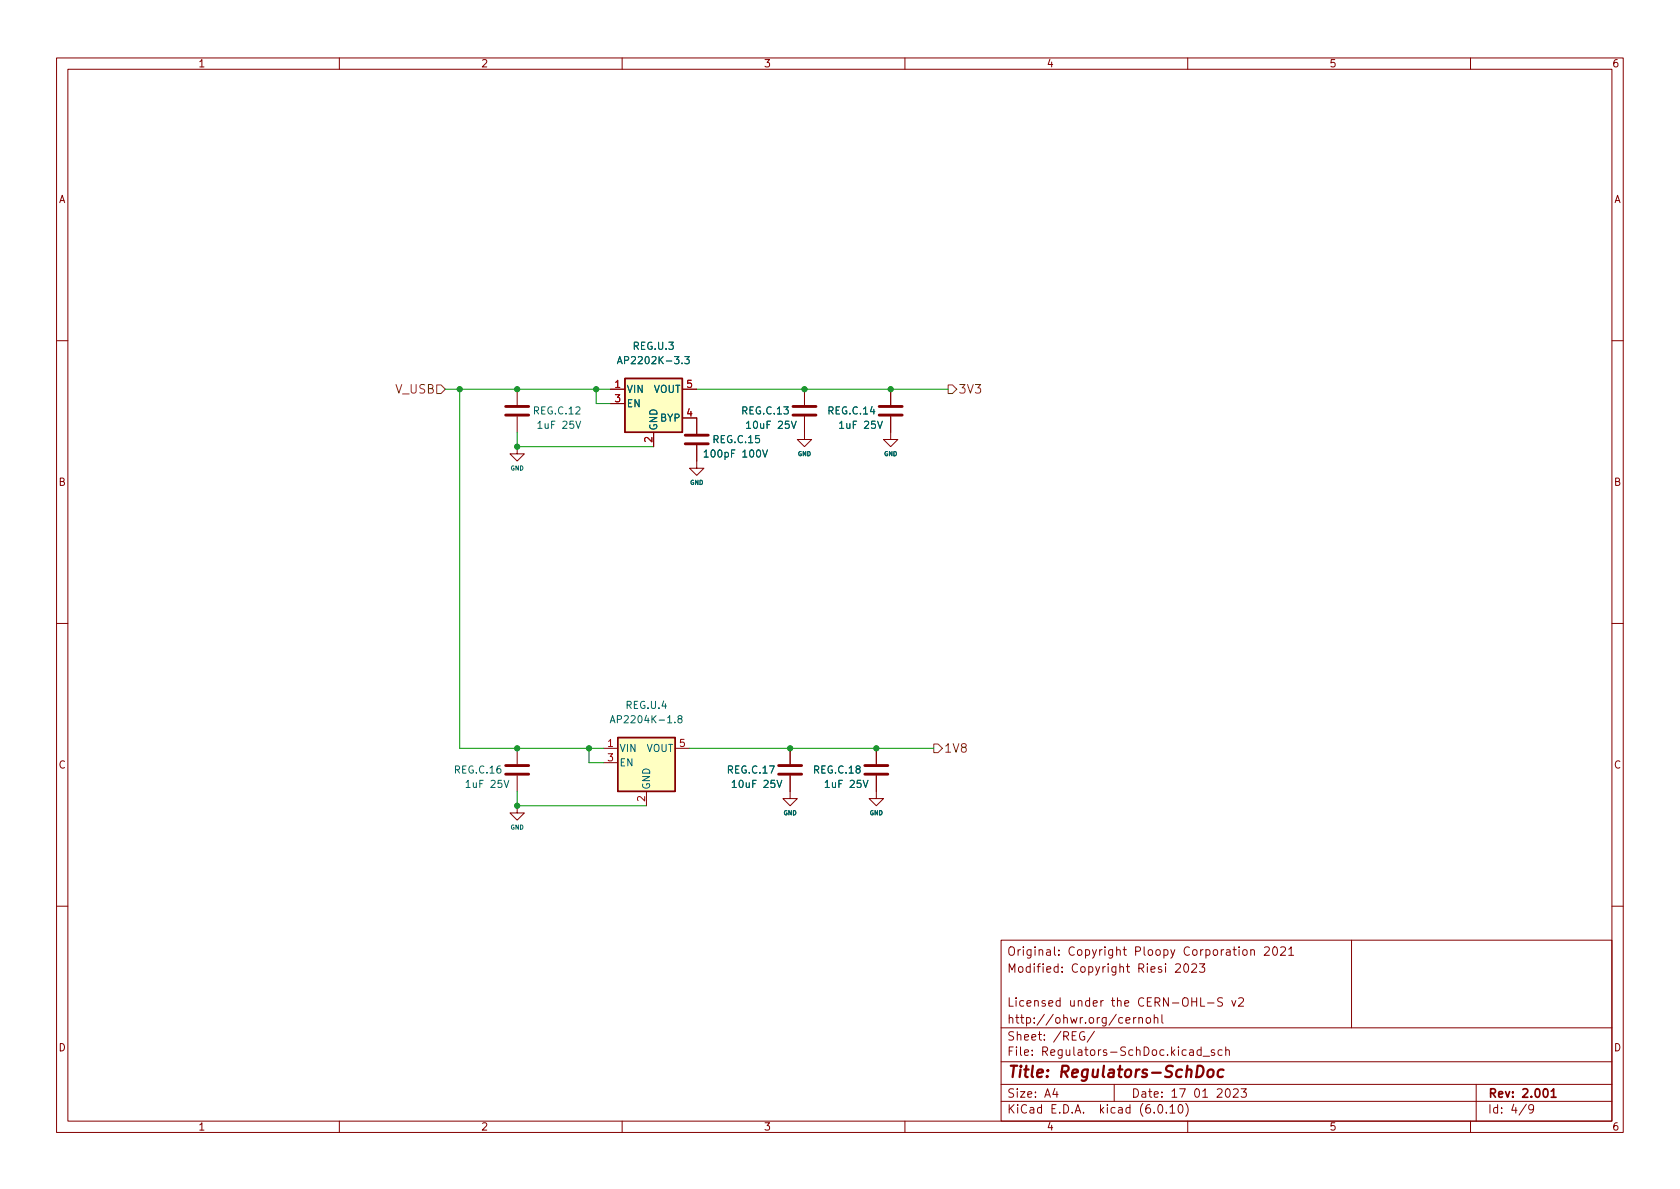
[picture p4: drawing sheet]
<svg xmlns="http://www.w3.org/2000/svg" width="297mm" height="210mm" viewBox="0 0 297 210" stroke-linecap="round" stroke-linejoin="round" font-family="sans-serif">
<g fill="none" stroke="#840000" stroke-width=".18">
<path d="M10 10.2h277v190.1h-277zM12 12.2h273v186.1h-273zM60 10.2v2M110 10.2v2M160 10.2v2M210 10.2v2M260 10.2v2M10 60.2h2M91.4 79v1.3h1.3l-1.3 1.2-1.2-1.2h1.2M91.4 68.8v2.8M91.4 73.7v2.7M107.9 68.8h2.6"/>
<path d="M107.9 71.4h2.6M115.6 76.4v2.6M120.6 68.8h2.6M120.6 73.9h2.6v2.8M123.2 78.7v4.1h1.3l-1.3 1.3-1.3-1.3h1.3M142.2 73.7v4h1.3l-1.3 1.3-1.2-1.3h1.2M142.2 68.8v2.8M157.5 73.7v4h1.2l-1.2 1.3-1.3-1.3h1.3M157.5 68.8v2.8M285 60.2h2M10 110.2h2M285 110.2h2"/>
<path d="M91.4 132.3v2.8M91.4 137.2v2.7M106.7 132.3h2.5M106.7 134.9h2.5M114.3 139.9v2.6M119.4 132.3h2.5M139.7 137.2v4h1.3l-1.3 1.3-1.3-1.3h1.3M139.7 132.3v2.8M154.9 137.2v4h1.3l-1.3 1.3-1.2-1.3h1.2M154.9 132.3v2.8M91.4 142.5v1.3h1.3l-1.3 1.2-1.2-1.2h1.2M10 160.2h2"/>
<path d="M177 166.3h108v32h-108zM200.4 179.9v1M200.9 179.9l-.3 .1-.2 .2M201.4 179.9v1M204.1 179.4v1.5M205.4 179.4v1.3l.2 .2M207.9 170.6l.5-.2 .2 .2 .1 .3-.9 1h.9M209.4 170.6l.2-.2a.81 .81 0 0 1 .6 .7 .81 .81 0 0 1-.3 .8h-.1a.81 .81 0 0 1-.4-1.3zM210.7 170.6l.6-.2 .2 .2 .1 .3-1 1h1M212.1 170.4h.9l-.5 .6 .4 .1v.7l-.2 .1h-.4l-.2-.1M212.3 176.4v1.5h.7M213.5 177.4h1.1"/>
<path d="M216.1 176.5l-.5-.1-.3 .3 .1 .4 .7 .3v.4l-.2 .1h-.6M217.8 176.9l.3 1 .4-1M219 176.6l.6-.2 .2 .2 .1 .3-1 1h1M219.8 168.1l.2-.2 .4 .2 .1 .5-.1 .3h-.4l-.2-.1zM221.1 168.1l.3-.2 .3 .1 .1 .9M221.1 167.9v1M223.6 167.6l.5-.2 .3 .2v.3l-.9 1h.9M225.2 167.5l.2-.1a.81 .81 0 0 1 .5 .7 .81 .81 0 0 1-.3 .8h-.1a.81 .81 0 0 1-.6-.6 .81 .81 0 0 1 .3-.8zM226.4 167.6l.6-.2 .2 .2 .1 .3-.9 1h.9M227.9 167.9l.4-.5v1.5M227.9 168.9h.8M239 166.3v15.5"/>
<path d="M285 160.2h2M60 198.3v2M110 198.3v2M160 198.3v2M177 194.8h108M177 191.8h108M177 187.8h108M177 181.8h108M186.5 192.5l-.4 1h1M186.9 193v1M191.7 182.5a.74 .74 0 0 0-.9 .5 .74 .74 0 0 0 .6 .9l.4-.1v-.5h-.3M193.5 182.4l-1.3 1.9"/>
<path d="M197 191.8v3M199.1 180.4l.7-.1-.1-.3-.4-.1-.2 .2v.8h.6M201.4 180.1l.2-.2 .3 .1 .1 .9M202.7 180.1l.2-.2 .5 .2v.5l-.1 .3h-.4l-.2-.1zM204.1 180.1l.2-.2 .3 .1 .1 .9M204.9 195.4l.2-.1a.81 .81 0 0 1 .6 .7 .81 .81 0 0 1-.3 .8h-.2a.81 .81 0 0 1-.6-.6 .81 .81 0 0 1 .3-.8zM206.2 196.7v.1M206.9 195.8l.4-.5v1.5M206.9 196.8h.8M208.5 195.4l.1-.1a.81 .81 0 0 1 .6 .7 .81 .81 0 0 1-.3 .8h-.1a.81 .81 0 0 1-.6-.6 .81 .81 0 0 1 .3-.8zM209.6 195.1a1.72 1.72 0 0 1 0 2.3M210 198.3v2"/>
<path d="M212.4 185.7l-.5-.1-.3 .3v.4l.2 .3h.6M212.4 185.1v1.5M212.7 186.8h1.2M214.7 185.7l-.3-.1-.3 .2 .1 .3 .5 .1v.4h-.6M216.1 185.7l-.5-.1-.2 .3v.4l.1 .3h.6M216.7 185.8l.2-.2 .4 .1 .1 .9M216.7 185.1v1.5M216.8 192.7l.2-.2a.81 .81 0 0 1 .6 .7 .81 .81 0 0 1-.3 .8h-.2a.81 .81 0 0 1-.3-1.3zM218.1 192.7l.5-.2 .3 .2v.3l-.9 1h.9M219.4 192.5h1l-.5 .6 .4 .1v.7l-.2 .1h-.5l-.2-.1M260 198.3v2M261 191.8v6.5"/>
<path d="M269.9 195.3l-1.3 1.9M271.2 196l-.3 .3h-.3l-.3-.3 .1-.6 .5-.1 .2 .2a.99 .99 0 0 1-.4 1.3h-.3"/>
</g>
<path d="M273.1 192.6l.1-.1a.8 .8 0 0 1 .5 .8 .8 .8 0 0 1-.5 .7 .99 .99 0 0 1-.1-1.4zM274.3 193l.4-.5v1.5M274.3 194h.8" fill="none" stroke="#840000" stroke-width=".3"/>
<path d="M211.8 188.5h.4a1.08 1.08 0 0 1 .6 1 1.08 1.08 0 0 1-.8 1h-.5zM213.7 189.3a.52 .52 0 0 1 .5-.2 .52 .52 0 0 1 .4 .4l-.1 .6a.55 .55 0 0 1-.5 .4 .55 .55 0 0 1-.5-.4zM216.3 189.2a.66 .66 0 0 0-1 .3v.6l.1 .3 .2 .1 .6-.1" fill="none" stroke="#840000" stroke-width=".4"/>
<g fill="none" stroke="#840000" stroke-width=".51">
<path d="M89.4 71.9h4.1M89.4 73.4h4.1M121.2 77h4M121.2 78.5h4M140.2 71.9h4.1M140.2 73.4h4.1M155.4 71.9h4.1M155.4 73.4h4.1M89.4 135.4h4.1M89.4 136.9h4.1M137.7 135.4h4M137.7 136.9h4"/>
<path d="M152.9 135.4h4.1M152.9 136.9h4.1"/>
</g>
<g fill="#ffffc2" stroke="#ffffc2" stroke-width=".18">
<path d="M109.2 130.4h10.2v9.5h-10.2z"/>
<path d="M110.5 66.9h10.1v9.5h-10.1z"/>
</g>
<path d="M110.5 66.9h10.1v9.5h-10.1zM109.2 130.4h10.2v9.5h-10.2z" fill="none" stroke="#840000" stroke-width=".25"/>
<g fill="none" stroke="#006464" stroke-width=".18">
<path d="M109.2 64.3l.4-1.2 .4 1.2M109.3 64h.6M121.1 63.1h.8l-.5 .4 .4 .2v.5l-.2 .1-.5-.1M124.5 79.9l.4-.3v1.2M132 74.8l.4-.3v1.3M132 75.8h.7M134.8 79.6l.5 1.2 .4-1.2M139.9 74.5l.4 1.3 .5-1.3M124.5 80.8h.7M107.9 127.8l.4-1.2 .4 1.2M108 127.5h.6M120.1 127.1l-.2-.2v-.2l.2-.1h.4l.1 .2-.1 .2-.5 .2-.1 .1v.3l.2 .2h.2l.3-.2-.1-.4-.2-.1"/>
<path d="M129.5 138.3l.3-.3v1.3M129.5 139.3h.7M137.4 138l.4 1.3 .4-1.3"/>
</g>
<path d="M77.2 68.1h.8l.7 .7-.7 .8h-.8zM167.6 68.1h.8l.8 .7-.8 .8h-.8zM165.1 131.6h.8l.7 .7-.7 .8h-.8z" fill="none" stroke="#725600" stroke-width=".18"/>
<path d="M78.7 68.8h29.2M81.3 68.8v63.5h25.4M91.4 76.4v2.6h24.2M105.4 68.8v2.6h2.5M123.2 68.8h44.4M91.4 139.9v2.6h22.9M104.1 132.3v2.6h2.6M121.9 132.3h43.2" fill="none" stroke="#009600" stroke-width=".18"/>
<g fill="#009600" stroke="#009600" stroke-width=".18">
<circle cx="91.4" cy="68.8" r=".46"/>
<circle cx="81.3" cy="68.8" r=".46"/>
<circle cx="104.1" cy="132.3" r=".46"/>
<circle cx="91.4" cy="79" r=".46"/>
<circle cx="105.4" cy="68.8" r=".46"/>
<circle cx="91.4" cy="132.3" r=".46"/>
<circle cx="91.4" cy="142.5" r=".46"/>
<circle cx="142.2" cy="68.8" r=".46"/>
<circle cx="139.7" cy="132.3" r=".46"/>
<circle cx="154.9" cy="132.3" r=".46"/>
<circle cx="157.5" cy="68.8" r=".46"/>
</g>
<text font-size="2.8" fill="#840000" x="178" y="190.6">Title: Regulators-SchDoc</text>
<g font-size="2.1" fill="#725600">
<text x="69.9" y="69.6">V_USB</text>
<text x="169.4" y="69.6">3V3</text>
<text x="166.9" y="133.1">1V8</text>
</g>
<g font-size="2.1" fill="#840000">
<text x="178" y="172">Modified: Copyright Riesi 2023</text>
<text x="178" y="169">Original: Copyright Ploopy Corporation 2021</text>
<text x="178" y="178">Licensed under the CERN-OHL-S v2</text>
<text x="178" y="184">Sheet: /REG/</text>
<text x="178" y="181">http://ohwr.org/cernohl</text>
<text x="178" y="186.7">File: Regulators-SchDoc.kicad_sch</text>
<text x="178" y="196.9">KiCad E.D.A. kicad (6.0.10)</text>
<text x="178" y="194.1">Size: A4</text>
<text x="200" y="194.1">Date: 17 01 2023</text>
<text x="263" y="194.1">Rev: 2.001</text>
<text x="263" y="196.9">Id: 4/9</text>
</g>
<g font-size="1.8" fill="#840000">
<text x="35" y="11.9">1</text>
<text x="85" y="11.9">2</text>
<text x="135" y="11.9">3</text>
<text x="185" y="11.9">4</text>
<text x="235" y="11.9">5</text>
<text x="285" y="11.9">6</text>
<text x="10.3" y="35.9">A</text>
<text x="285.3" y="35.9">A</text>
<text x="10.3" y="85.9">B</text>
<text x="285.3" y="85.9">B</text>
<text x="10.3" y="135.9">C</text>
<text x="285.3" y="135.9">C</text>
<text x="10.3" y="185.9">D</text>
<text x="285.3" y="185.9">D</text>
<text x="35" y="199.9">1</text>
<text x="85" y="199.9">2</text>
<text x="135" y="199.9">3</text>
<text x="185" y="199.9">4</text>
<text x="235" y="199.9">5</text>
<text x="285" y="199.9">6</text>
</g>
<g font-size="1.8" fill="#006464">
<text x="110.2" y="64.4">AP2202K-3.3</text>
<text x="112" y="61.8">REG.U.3</text>
<text x="110.7" y="69.5">VIN</text>
<text x="115.5" y="69.5">VOUT</text>
<text x="94.5" y="73.3">REG.C.12</text>
<text x="95.4" y="75.8">1uF 25V</text>
<text x="110.7" y="72">EN</text>
<text x="116.2" y="76.2" transform="rotate(-90 116.2 76.2)">GND</text>
<text x="116.8" y="74.5">BYP</text>
<text x="131.3" y="73.3">REG.C.13</text>
<text x="132.4" y="75.8">10uF 25V</text>
<text x="146.5" y="73.3">REG.C.14</text>
<text x="148.8" y="75.8">1uF 25V</text>
<text x="125.2" y="80.9">100pF 100V</text>
<text x="126.2" y="78.4">REG.C.15</text>
<text x="110.8" y="125.3">REG.U.4</text>
<text x="108.9" y="127.9">AP2204K-1.8</text>
<text x="80.5" y="136.8">REG.C.16</text>
<text x="109.5" y="133">VIN</text>
<text x="109.5" y="135.5">EN</text>
<text x="114.2" y="133">VOUT</text>
<text x="128.8" y="136.8">REG.C.17</text>
<text x="144" y="136.8">REG.C.18</text>
<text x="82.7" y="139.3">1uF 25V</text>
<text x="114.9" y="139.7" transform="rotate(-90 114.9 139.7)">GND</text>
<text x="129.9" y="139.3">10uF 25V</text>
<text x="146.2" y="139.3">1uF 25V</text>
</g>
<g font-size="1.8" fill="#a90000">
<text x="108.7" y="68.6">1</text>
<text x="108.7" y="71.1">3</text>
<text x="121.4" y="68.6">5</text>
<text x="121.4" y="73.7">4</text>
<text x="115.3" y="78.2" transform="rotate(-90 115.3 78.2)">2</text>
<text x="107.5" y="132.1">1</text>
<text x="107.5" y="134.6">3</text>
<text x="120.2" y="132.1">5</text>
<text x="114" y="141.7" transform="rotate(-90 114 141.7)">2</text>
</g>
<g font-size="1.1" fill="#006464">
<text x="90.3" y="83.2">GND</text>
<text x="141.1" y="80.6">GND</text>
<text x="156.3" y="80.6">GND</text>
<text x="122" y="85.7">GND</text>
<text x="90.3" y="146.7">GND</text>
<text x="138.5" y="144.1">GND</text>
<text x="153.8" y="144.1">GND</text>
</g>
</svg>
